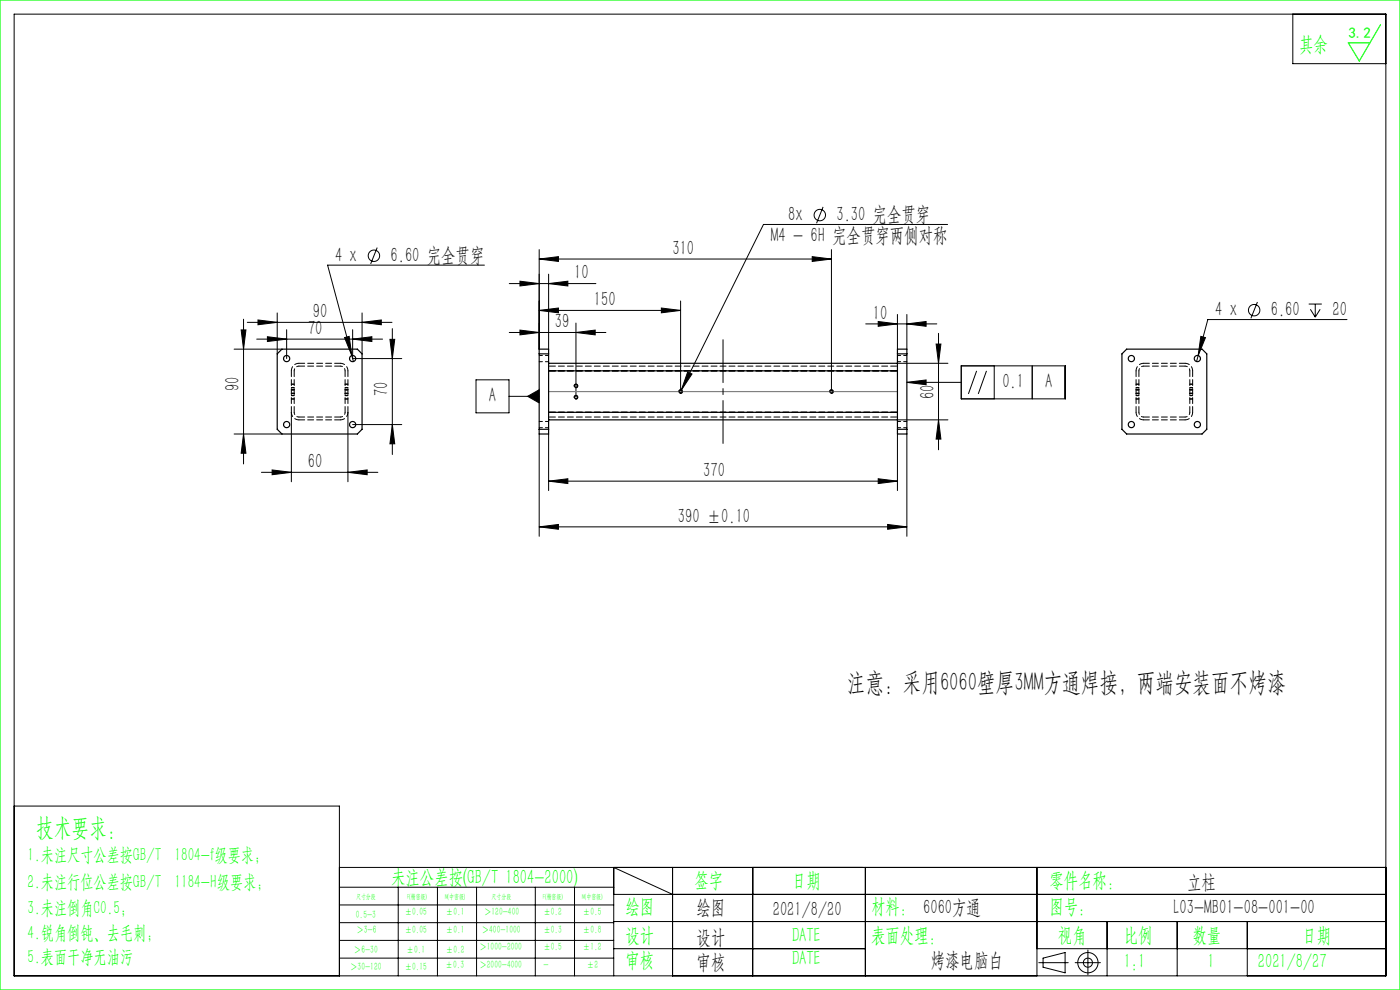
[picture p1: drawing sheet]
<svg xmlns="http://www.w3.org/2000/svg" width="297mm" height="210mm" viewBox="0 0 297 210" stroke-linecap="round" stroke-linejoin="round" font-family="sans-serif">
<g fill="none" stroke="#000" stroke-width=".21">
<path d="M3 3h291v204h-291zM274.3 3v10.5h19.7M80 52.5l-1.4 3.5M102.8 56.2h-33.3l5.5 20.5M110.3 59.6l4.1 .6-4.1 .5zM114.4 54.9l4.1-.5v1.1zM114.4 52.9v21.2M114.4 54.9h62M116.4 58.2v15.9M172.3 54.4l4.1 .5-4.1 .6zM174.6 43.9l-1.4 3.5M176.4 52.9v30.2"/>
<path d="M201 47.6h-39l-17.8 35.8M49.7 74.1h10.1M51.2 70h1l-.5 4.1zM51.7 67.7v30.7M52.5 68.4h30.7M54.5 71.9h26.7M54.7 67.9l4.1 .5-4.1 .5zM56.7 71.4l4.1 .5-4.1 .5zM58.8 66.4v8.7M60.8 69.9v6.2M73.1 71.6l1-.2 .5 4zM74.8 71.9l4.1-.5v1z"/>
<path d="M74.8 69.9v6.2h10.4M76.8 68.4l4.1-.5v1zM76.8 66.4v8.7M82.7 72h1l-.5 4.1zM83.2 69.7v26.7M108 60.2h18.4M108 70.5h20.5M110.3 70l4.1 .5-4.1 .5zM114.4 65.8l4.1-.5v1.1zM114.4 65.8h30M116.4 60.2l4.1-.6v1.1zM122.2 70.5l4.1-.5v1z"/>
<path d="M122.2 68.5v15.8M140.3 65.3l4.1 .5-4.1 .6zM144.4 63.8v19.3M145.9 78.9l.9 .4-2.3 3.5zM183.7 68.7h15M186.3 68.2l4.1 .5-4.1 .5zM190.4 66.7v7.4M190.4 77.1h10.7M192.4 68.7l4.1-.5v1zM192.4 66.7v7.4M198.6 73h1l-.5 4.1zM199.1 70.7v24.7"/>
<path d="M203.9 77.6h22.1v7h-22.1zM207.2 78.7l-1.8 4.9M209.3 78.7l-1.8 4.9M210.9 77.6v7M219 77.6v7M254.7 71.4l1 .2-1.5 3.8zM266.8 64.1l-1.4 3.4M277.6 64.5h2.8M278 65.6l1 1.7M279 64.5v2.8M280.1 65.6l-1.1 1.7M285.8 67.8h-29.6l-2.4 8.9"/>
<path d="M49.7 92.1h10.1M51.7 92.1l.5 4h-1zM57.7 99.7l4.1 .5-4.1 .5zM61.8 87.5v14.7M61.8 84.7h.6M61.8 83.9h.6M61.8 82.3h.6M61.8 81.5h.6M61.8 83.5h.6M61.8 82.7h.6M73.2 84.7h.6M73.2 83.9h.6"/>
<path d="M73.2 82.3h.6M73.2 81.5h.6M73.2 83.5h.6M73.2 82.7h.6M73.8 87.5v14.7M74.8 90.1h10.4M83.2 90.1l.5 4h-1zM101 80.6h7v7h-7zM108 84.1h6.4M111.9 84.1l2.5-1.4v2.8zM114.4 92.1v21.7M116.4 92.1v12"/>
<path d="M121.8 84.4a.4 .4 0 0 1 .4-.5 .4 .4 0 0 1 .4 .4 .4 .4 0 0 1-.5 .3M121.8 82a.4 .4 0 0 1 .4-.5 .4 .4 0 0 1 .4 .4 .4 .4 0 0 1-.5 .3M144 83.2a.4 .4 0 0 1 .3-.5 .4 .4 0 0 1 .5 .4 .4 .4 0 0 1-.5 .3M176 83.2a.4 .4 0 0 1 .3-.5 .4 .4 0 0 1 .5 .4 .4 .4 0 0 1-.5 .3M190.4 92.1v12M190.4 89.1h10.7M192.4 92.1v21.7M192.4 81.1l4.1-.5v1zM192.4 81.1h11.5M199.1 89.1l.5 4h-1zM241 84.7h.6M241 83.9h.6"/>
<path d="M241 82.3h.6M241 81.5h.6M241 83.5h.6M241 82.7h.6M252.4 84.7h.6M252.4 83.9h.6M252.4 82.3h.6M252.4 81.5h.6M252.4 83.5h.6M252.4 82.7h.6M55.5 100.2h24.7M73.8 100.2l4.1-.5v1z"/>
<path d="M114.4 111.8l4.1-.5v1zM114.4 111.8h78M116.4 102.1l4.1-.5v1zM116.4 102.1h74M186.3 101.6l4.1 .5-4.1 .5zM188.3 111.3l4.1 .5-4.1 .5zM3 171h69v36M72 184h222M72 188.2h58.2M72 192h58.2M72 195.7h58.2M72 199.5h58.2"/>
<path d="M84.5 188.2v18.8M92.8 188.2v18.8M101.1 188.2v18.8M113.6 188.2v18.8M121.9 188.2v18.8M130.2 189.7h163.8M130.2 195.5h163.8M142.7 189.7l-12.5-5.7v23M142.7 184v23M159.7 184v23M183.6 184v23M220 184v23"/>
<path d="M234.9 195.5v11.5M249.7 195.5v11.5M264.6 195.5v11.5M72 203.2h58.2M130.2 201.2h53.4M220 201.2h74M220.4 204.2h6.2M221.3 203.2l4.7-1.1v4.3l-4.7-1.2zM228.1 204.2h5.3M230.8 201.5v5.3"/>
<circle cx="79.3" cy="54.3" r="1.21"/>
<circle cx="173.9" cy="45.6" r="1.21"/>
<circle cx="266.1" cy="65.8" r="1.21"/>
<circle cx="230.8" cy="204.2" r="2.15"/>
<circle cx="230.8" cy="204.2" r=".96"/>
</g>
<path d="M0 0h297v210h-297zM292.9 5.2l-4.5 7.7-2.4-3.8h4.6" fill="none" stroke="#0f0" stroke-width=".25"/>
<path d="M116.4 83.1h74" fill="none" stroke="#808080" stroke-width=".25"/>
<path d="M153.4 72.1v22" fill="none" stroke="#000" stroke-width=".21" stroke-dasharray="30.5 1.3 1.3 1.3" stroke-dashoffset="21.4"/>
<g fill="#000">
<path d="M54.7 67.9l4.1 .5-4.1 .5zM76.8 68.4l4.1-.5v1z"/>
<path d="M56.7 71.4l4.1 .5-4.1 .5zM74.8 71.9l4.1-.5v1z"/>
<path d="M82.7 72h1l-.5 4.1zM83.2 90.1l.5 4h-1z"/>
<path d="M110.3 59.6l4.1 .6-4.1 .5zM116.4 60.2l4.1-.6v1.1z"/>
<path d="M110.3 70l4.1 .5-4.1 .5zM122.2 70.5l4.1-.5v1z"/>
<path d="M198.6 73h1l-.5 4.1zM199.1 89.1l.5 4h-1z"/>
<path d="M51.7 92.1l.5 4h-1zM51.2 70h1l-.5 4.1z"/>
<path d="M145.9 78.9l-1.4 3.9 2.3-3.5zM254.7 71.4l-.5 4 1.5-3.8zM73.1 71.6l1.5 3.8-.5-4z"/>
<path d="M192.4 81.1l4.1-.5v1zM111.9 84.1l2.5 1.4v-2.8z"/>
<path d="M57.7 99.7l4.1 .5-4.1 .5zM73.8 100.2l4.1-.5v1z"/>
<path d="M114.4 111.8l4.1-.5v1zM188.3 111.3l4.1 .5-4.1 .5zM186.3 68.2l4.1 .5-4.1 .5zM192.4 68.7l4.1-.5v1z"/>
<path d="M186.3 101.6l4.1 .5-4.1 .5zM116.4 102.1l4.1-.5v1zM140.3 65.3l4.1 .5-4.1 .6zM114.4 65.8l4.1-.5v1.1zM172.3 54.4l4.1 .5-4.1 .6zM114.4 54.9l4.1-.5v1.1z"/>
</g>
<g fill="none" stroke="#000" stroke-width=".25">
<path d="M59.8 74.1h16l1 1v16l-1 1h-16l-1-1v-16zM114.4 75.1h2M114.4 74.1h2v18h-2zM116.4 78.7h74M116.4 77.1h74M190.4 75.1h2M190.4 74.1h2v18h-2zM239 74.1h16l1 1v16l-1 1h-16l-1-1v-16zM114.4 91.1h2M116.4 87.5h74M116.4 89.1h74M190.4 91.1h2"/>
<circle cx="60.8" cy="76.1" r=".66"/>
<circle cx="74.8" cy="76.1" r=".66"/>
<circle cx="240" cy="76.1" r=".66"/>
<circle cx="254" cy="76.1" r=".66"/>
<circle cx="60.8" cy="90.1" r=".66"/>
<circle cx="74.8" cy="90.1" r=".66"/>
<circle cx="122.2" cy="81.9" r=".33"/>
<circle cx="122.2" cy="84.3" r=".33"/>
<circle cx="144.4" cy="83.1" r=".33"/>
<circle cx="176.4" cy="83.1" r=".33"/>
<circle cx="240" cy="90.1" r=".66"/>
<circle cx="254" cy="90.1" r=".66"/>
</g>
<path d="M190.4 77.7h-74M190.4 78.7h-74M190.4 88.5h-74M190.4 87.5h-74" fill="none" stroke="#000" stroke-width=".21" stroke-dasharray="1.3 .6" stroke-dashoffset="-.2"/>
<path d="M114.4 76.7h2M116.4 75.4h-2M190.4 76.7h2M192.4 75.4h-2M114.4 90.7h2M116.4 89.4h-2M190.4 90.7h2M192.4 89.4h-2" fill="none" stroke="#000" stroke-width=".21" stroke-dasharray="1.3 .6" stroke-dashoffset=".6"/>
<g fill="none" stroke="#000" stroke-width=".21" stroke-dasharray="1.3 .6">
<path d="M61.8 78.7v8.8M62.4 78.7v8.8M72.2 77.1h-8.8M72.2 77.7h-8.8M242.6 77.1h8.8M242.6 77.7h8.8M252.4 78.7v8.8M253 78.7v8.8M61.8 83.4h.6M61.8 84.6h.6M61.8 82.2h.6M62.4 82.7h-.6"/>
<path d="M62.4 83.9h-.6M62.4 81.5h-.6M63.4 88.5h8.8M63.4 89.1h8.8M73.2 87.5v-8.8M73.2 83.4h.6M73.2 84.6h.6M73.2 82.2h.6M73.8 87.5v-8.8M73.8 82.7h-.6M73.8 83.9h-.6M73.8 81.5h-.6"/>
<path d="M241 87.5v-8.8M241 82.2h.6M241 84.6h.6M241 83.4h.6M241.6 87.5v-8.8M241.6 81.5h-.6M241.6 83.9h-.6M241.6 82.7h-.6M251.4 89.1h-8.8M251.4 88.5h-8.8M252.4 82.2h.6M252.4 84.6h.6"/>
<path d="M252.4 83.4h.6M253 81.5h-.6M253 83.9h-.6M253 82.7h-.6"/>
</g>
<path d="M63.4 77.1a1.6 1.6 0 0 0-1.6 1.6M73.8 78.7a1.6 1.6 0 0 0-1.6-1.6M241 78.7a1.6 1.6 0 0 1 1.6-1.6M251.4 77.1a1.6 1.6 0 0 1 1.6 1.6M61.8 87.5a1.6 1.6 0 0 0 1.6 1.6M72.2 89.1a1.6 1.6 0 0 0 1.6-1.6M242.6 89.1a1.6 1.6 0 0 1-1.6-1.6M253 87.5a1.6 1.6 0 0 1-1.6 1.6" fill="none" stroke="#000" stroke-width=".21" stroke-dasharray="1.3 .6" stroke-dashoffset=".3"/>
<path d="M63.4 77.7a1 1 0 0 0-1 1M73.2 78.7a1 1 0 0 0-1-1M241.6 78.7a1 1 0 0 1 1-1M251.4 77.7a1 1 0 0 1 1 1M62.4 87.5a1 1 0 0 0 1 1M72.2 88.5a1 1 0 0 0 1-1M242.6 88.5a1 1 0 0 1-1-1M252.4 87.5a1 1 0 0 1-1 1" fill="none" stroke="#000" stroke-width=".21" stroke-dasharray="1.3 .6" stroke-dashoffset=".8"/>
<text font-size="5.6" x="179.7" y="146.6">注意：采用6060壁厚3MM方通焊接，两端安装面不烤漆</text>
<text font-size="5.4" fill="#0f0" x="7.7" y="177.2">技术要求：</text>
<g font-size="4.4" fill="#0f0">
<text x="275.6" y="10.8">其余</text>
<text x="83" y="187.5">未注公差按(GB/T 1804-2000)</text>
<text x="147.3" y="188">签字</text>
<text x="168" y="188">日期</text>
<text x="222.6" y="188">零件名称：</text>
<text x="132.7" y="193.6">绘图</text>
<text x="184.8" y="193.6">材料： 6060方通</text>
<text x="222.6" y="193.6">图号：</text>
<text x="132.7" y="199.8">设计</text>
<text x="168" y="199.8">DATE</text>
<text x="184.8" y="199.8">表面处理：</text>
<text x="224.4" y="199.8">视角</text>
<text x="238.4" y="199.8">比例</text>
<text x="253" y="199.8">数量</text>
<text x="276.3" y="199.8">日期</text>
<text x="132.7" y="205.1">审核</text>
<text x="168" y="204.6">DATE</text>
<text x="238.4" y="205.3">1:1</text>
<text x="256.2" y="205.3">1</text>
<text x="266.9" y="205.3">2021/8/27</text>
</g>
<g font-size="4.4">
<text x="167.2" y="46.9">8x</text>
<text x="177.4" y="46.9">3.30 完全贯穿</text>
<text x="163.6" y="51.3">M4 - 6H 完全贯穿两侧对称</text>
<text x="71.1" y="55.6">4 x</text>
<text x="82.9" y="55.6">6.60 完全贯穿</text>
<text x="121.8" y="59.3">10</text>
<text x="142.7" y="54.1">310</text>
<text x="126" y="65">150</text>
<text x="65.3" y="71.1">70</text>
<text x="66.4" y="67.5">90</text>
<text x="117.7" y="69.7">39</text>
<text x="185.2" y="67.8">10</text>
<text x="257.8" y="67.1">4 x</text>
<text x="269.6" y="67.1">6.60</text>
<text x="282.7" y="67.1">20</text>
<text x="50.8" y="82.9" transform="rotate(-90 50.8 82.9)">90</text>
<text x="212.6" y="82.4">0.1</text>
<text x="221.7" y="82.4">A</text>
<text x="82.4" y="84" transform="rotate(-90 82.4 84)">70</text>
<text x="103.7" y="85.4">A</text>
<text x="198.2" y="84.7" transform="rotate(-90 198.2 84.7)">60</text>
<text x="65.3" y="99.3">60</text>
<text x="149.2" y="101.2">370</text>
<text x="143.8" y="110.9">390 ±0.10</text>
<text x="251.8" y="188.6">立柱</text>
<text x="147.8" y="194">绘图</text>
<text x="163.9" y="194.3">2021/8/20</text>
<text x="249" y="194">L03-MB01-08-001-00</text>
<text x="147.8" y="200.2">设计</text>
<text x="147.8" y="205.5">审核</text>
<text x="197.5" y="205">烤漆电脑白</text>
</g>
<g font-size="4" fill="#0f0">
<text x="5.9" y="182.6">1.未注尺寸公差按GB/T 1804-f级要求；</text>
<text x="5.9" y="188.4">2.未注行位公差按GB/T 1184-H级要求；</text>
<text x="5.9" y="193.9">3.未注倒角C0.5；</text>
<text x="5.9" y="199.2">4.锐角倒钝、去毛刺；</text>
<text x="5.9" y="204.2">5.表面干净无油污</text>
</g>
<text font-size="3.2" fill="#0f0" x="286.1" y="8">3.2</text>
<g font-size="2.3" fill="#0f0">
<text x="75.5" y="194.7">0.5-3</text>
<text x="75.6" y="198">＞3-6</text>
<text x="85.9" y="194.2">±0.05</text>
<text x="85.9" y="198">±0.05</text>
<text x="94.6" y="194.2">±0.1</text>
<text x="94.6" y="198">±0.1</text>
<text x="102.2" y="198">＞400-1000</text>
<text x="102.7" y="194.2">＞120-400</text>
<text x="115.3" y="194.2">±0.2</text>
<text x="115.3" y="198">±0.3</text>
<text x="123.7" y="194.2">±0.5</text>
<text x="123.7" y="198">±0.8</text>
<text x="75.1" y="202.2">＞6-30</text>
<text x="86.3" y="202.2">±0.1</text>
<text x="94.6" y="202.2">±0.2</text>
<text x="101.7" y="201.6">＞1000-2000</text>
<text x="115.3" y="201.6">±0.5</text>
<text x="123.7" y="201.6">±1.2</text>
<text x="74.3" y="205.8">＞30-120</text>
<text x="85.9" y="205.8">±0.15</text>
<text x="94.5" y="205.4">±0.3</text>
<text x="101.7" y="205.4">＞2000-4000</text>
<text x="115.3" y="205.4">-</text>
<text x="124.5" y="205.4">±2</text>
</g>
<g font-size="1.5" fill="#0f0">
<text x="75.5" y="190.6">尺寸分段</text>
<text x="86.4" y="190.6">F(精密级)</text>
<text x="94.4" y="190.6">M(中密级)</text>
<text x="104.3" y="190.6">尺寸分段</text>
<text x="115.2" y="190.6">F(精密级)</text>
<text x="123.5" y="190.6">M(中密级)</text>
</g>
</svg>
